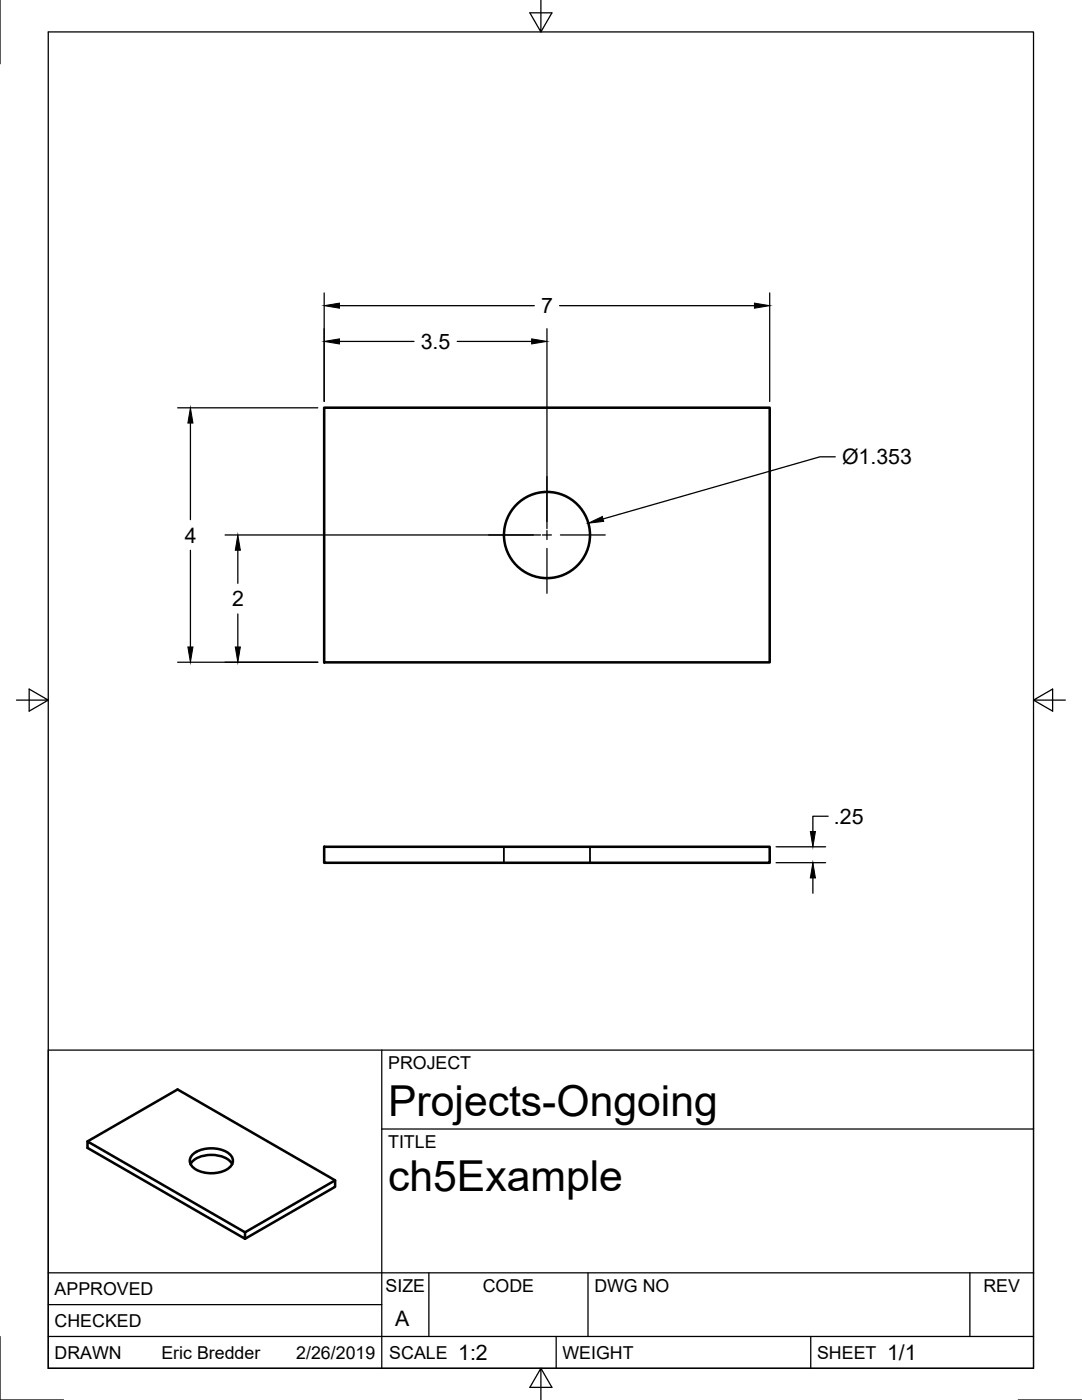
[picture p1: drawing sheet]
<svg xmlns="http://www.w3.org/2000/svg" width="216mm" height="279mm" viewBox="0 0 216 279" stroke-linecap="round" stroke-linejoin="round" font-family="sans-serif">
<!-- layer: Visible -->
<g fill="none" stroke="#000" stroke-width=".51">
<path d="M64.7 81.4h88.9v50.8h-88.9zM64.7 169h88.9v3.2h-88.9zM17.5 227.8l17.9-10.4 31.5 18.2v1.3l-18 10.3M38 232.3a5 5 0 0 1 5-1.8 4.1 4.1 0 0 1 3.3 1.8M38.6 230.3a6.3 6.3 0 0 1 7.2 0 1.78 1.78 0 0 1 .7 1.7 1.78 1.78 0 0 1-1.3 1.4 6.5 6.5 0 0 1-6.6-.4 1.67 1.67 0 0 1 0-2.7zM66.9 235.6l-18 10.3v1.3l-31.4-18.1v-1.3l31.4 18.1"/>
<circle cx="109.2" cy="106.8" r="8.6"/>
</g>
<!-- layer: Hidden -->
<path d="M100.5 169v3.2M117.7 169v3.2" fill="none" stroke="#000" stroke-width=".36"/>
<!-- layer: Border -->
<path d="M0 0v12.7M9.6 6.4h196.6v266.7h-196.6zM107.9 0v6.4l-2.2-3.8h4.4l-2.2 3.8M3.3 139.7h6.3l-3.8-2.2v4.4l3.8-2.2M206.2 139.7l3.8 2.2v-4.4l-3.8 2.2h6.4M0 266.7v12.7h12.7M107.9 273.1l2.2 3.8h-4.4l2.2-3.8v6.3M203.2 279.4h12.7" fill="none" stroke="#000" stroke-width=".25"/>
<!-- layer: Titleblock -->
<path d="M9.6 209.6h196.6v63.5h-196.6zM76.2 209.6v63.5M76.2 225.3h130M9.6 254h196.6M85.6 254v12.7M117.3 254v12.7M193.5 254v12.7M9.6 266.7h196.6M9.6 260.4h66.6M111 266.7v6.4M161.8 266.7v6.4" fill="none" stroke="#000" stroke-width=".25"/>
<!-- layer: Center Lines -->
<path d="M109.1 95.1v9M97.5 106.8h8.9M108.2 106.8h1.8M109.1 105.9v1.8M109.1 109.5v8.9M111.8 106.8h9" fill="none" stroke="#000" stroke-width=".25"/>
<!-- layer: Dimensions -->
<g fill="none" stroke="#000" stroke-width=".25">
<path d="M64.7 58.5v21.6M153.6 58.5v21.6M67.7 61h38.9M67.7 68.1h14.9M91.2 68.1h14.9M109.1 65.6v39.9M111.7 61h38.8M35.5 81.4h27.9M38 84.4v19.3M166.7 91.2h-3.1l-43.3 12.4M38 109.8v19.3M44.9 106.8h63"/>
<path d="M47.5 109.8v6.6M35.5 132.2h27.9M47.5 122.5v6.6M154.9 172.2h9.8M154.9 169h9.8M162.2 175.2v3.1M165.2 162.9h-3v3"/>
</g>
<path d="M64.7 61l3-.5v1zM64.7 68.1l3-.5v1zM106.1 67.6l3 .5-3 .5zM150.5 60.5l3.1 .5-3.1 .5zM38 81.4l.5 3h-1zM47.5 106.8l.5 3h-1.1zM117.4 104.4l2.8-1.3 .3 1zM37.5 129.1h1l-.5 3.1zM46.9 129.1h1.1l-.5 3.1zM162.2 172.2l.5 3h-1zM161.7 165.9h1l-.5 3.1z" fill="#000" stroke="#000" stroke-width=".2"/>
<g font-size="8.5">
<text x="77.4" y="222.8">Projects-Ongoing</text>
<text x="77.4" y="237.8">ch5Example</text>
</g>
<g font-size="4.3">
<text x="107.9" y="62.5">7</text>
<text x="83.9" y="69.6">3.5</text>
<text x="168" y="92.6">Ø1.353</text>
<text x="36.9" y="108.3">4</text>
<text x="46.3" y="121">2</text>
<text x="166.4" y="164.4">.25</text>
<text x="78.9" y="264.5">A</text>
<text x="91.4" y="271.4">1:2</text>
<text x="177" y="271.4">1/1</text>
</g>
<g font-size="3.5">
<text x="77.4" y="213.4">PROJECT</text>
<text x="77.4" y="229.1">TITLE</text>
<text x="76.9" y="257.8">SIZE</text>
<text x="96.3" y="257.8">CODE</text>
<text x="118.6" y="257.8">DWG NO</text>
<text x="196.2" y="257.8">REV</text>
<text x="10.9" y="258.5">APPROVED</text>
<text x="10.9" y="264.8">CHECKED</text>
<text x="10.9" y="271.2">DRAWN</text>
<text x="32.2" y="271.2">Eric Bredder</text>
<text x="59.1" y="271.2">2/26/2019</text>
<text x="77.7" y="271.2">SCALE</text>
<text x="112.2" y="271.2">WEIGHT</text>
<text x="163" y="271.2">SHEET</text>
</g>
</svg>
